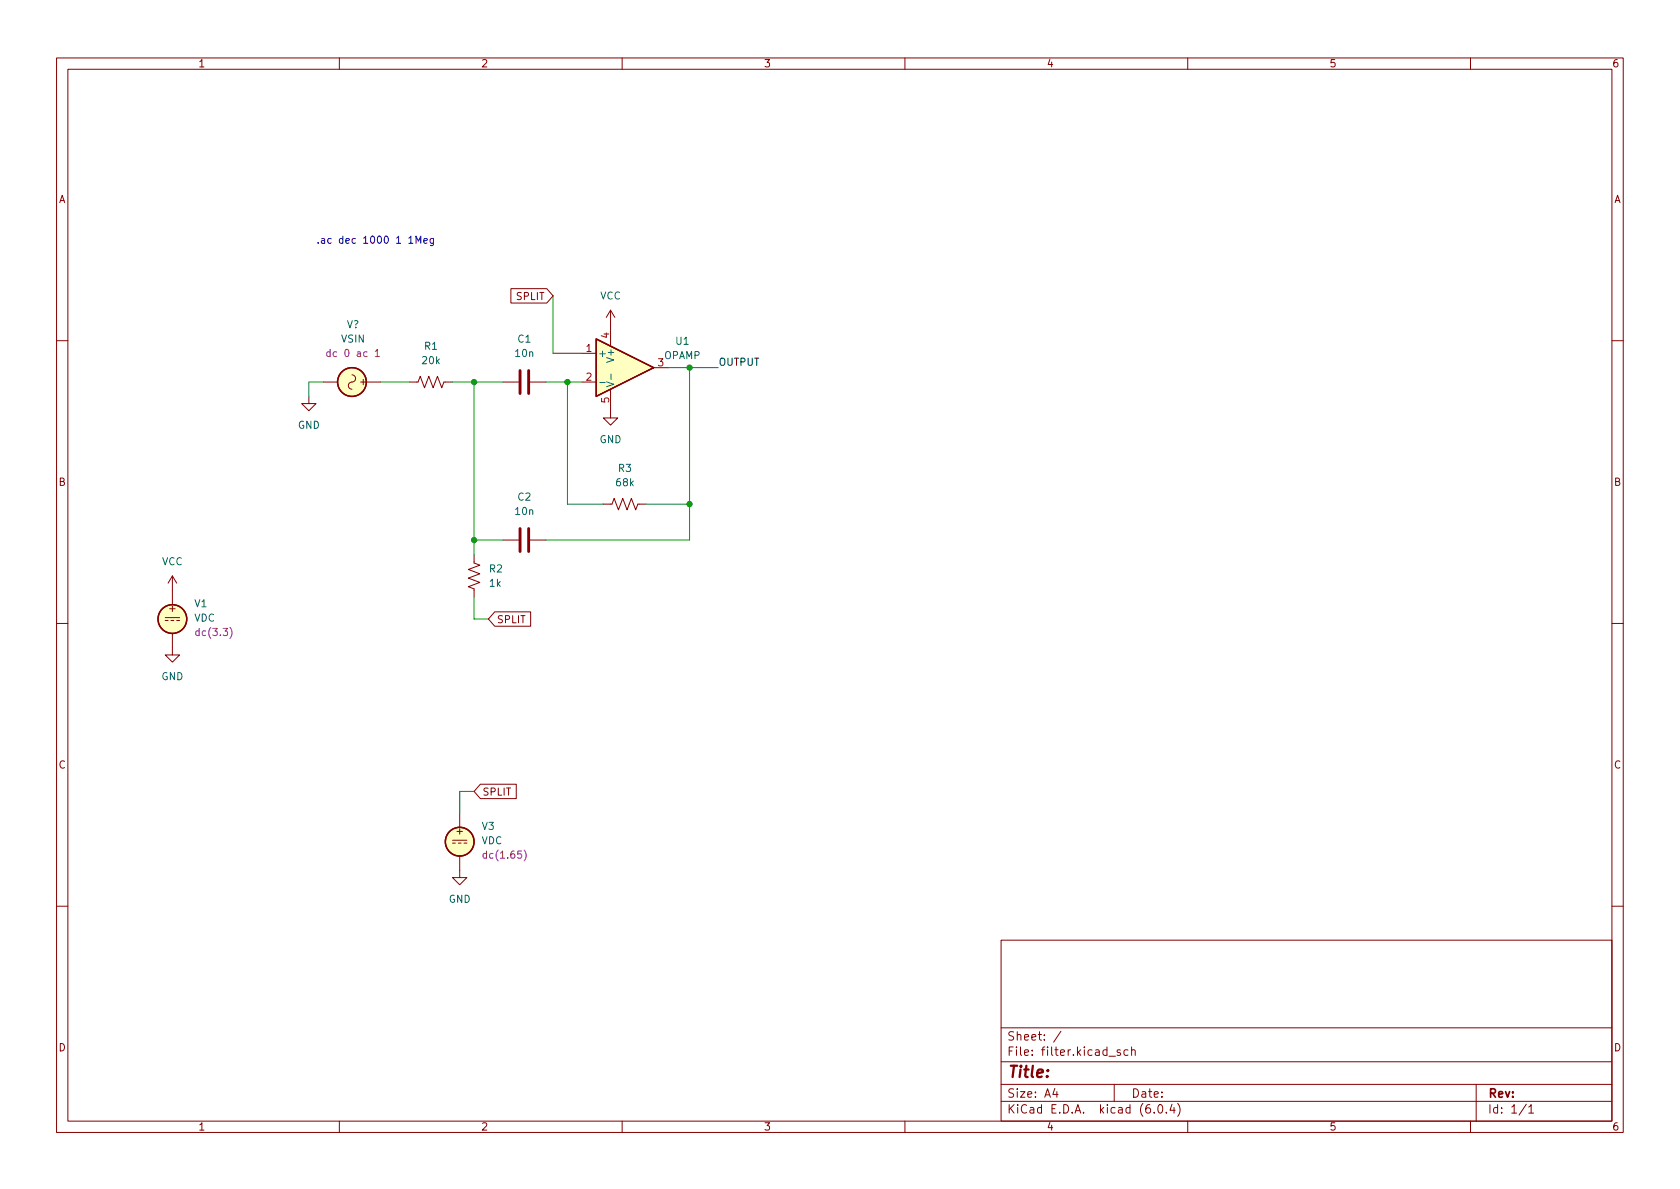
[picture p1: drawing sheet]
<svg xmlns="http://www.w3.org/2000/svg" width="297mm" height="210mm" viewBox="0 0 297 210" stroke-linecap="round" stroke-linejoin="round" font-family="sans-serif">
<g fill="none" stroke="#840000" stroke-width=".18">
<path d="M10 10.2h277v190.1h-277zM12 12.2h273v186.1h-273zM60 10.2v2M110 10.2v2M160 10.2v2M210 10.2v2M260 10.2v2M90.3 51h6.4l1.1 1.3-1.1 1.3h-6.4zM107.9 54.9v6.3M107.9 54.9l-.7 1.2M107.9 54.9l.8 1.2M10 60.2h2"/>
<path d="M54.6 70.1v1.3h1.3l-1.3 1.2-1.3-1.2h1.3M57.1 67.6h2.6M62.2 66.3a.67 .67 0 0 1 .7 .8 .67 .67 0 0 1-.9 .5 .64 .64 0 0 0-.4 .7 .64 .64 0 0 0 .6 .5M64.8 67.6h2.5M72.4 67.6h1.5l.4-1.1 .8 2.1 .7-2.1 .8 2.1 .7-2.1 .8 2.1 .4-1h1.5M88.9 67.6h2.8M93.7 67.6h2.8M102.9 62.5h2.5M102.9 67.6h2.5M107.9 68.8v5.1h1.3l-1.3 1.3-1.2-1.3h1.2M115.6 65h2.5M285 60.2h2"/>
<path d="M83.8 98v1.6l1 .3-2 .8 2 .8-2 .7 2 .8-2 .8 1 .3v1.6M88.9 95.5h2.8M93.7 95.5h2.8M106.7 89.1h1.5l.4-1 .7 2.1 .8-2.1 .8 2.1 .7-2.1 .8 2.1 .4-1.1h1.5M10 110.2h2M29.2 109.2h2.5M29.2 109.7h.5M30.2 109.7h.5M30.5 112v3.8h1.2l-1.2 1.3-1.3-1.3h1.3M30.5 101.8l-.8 1.3M30.5 101.8v5.1M30.5 101.8l.7 1.3"/>
<path d="M31.2 109.7h.5M87.5 108.2h6.3v2.5h-6.3l-1.1-1.2zM285 110.2h2M84.9 138.7h6.4v2.5h-6.4l-1.1-1.3zM80 148.6h2.5M80 149.1h.5M81 149.1h.5M81.3 151.4v3.8h1.2l-1.2 1.3-1.3-1.3h1.3M81.3 143.8v2.5M82 149.1h.5M10 160.2h2M177 166.3h108v32h-108z"/>
<path d="M285 160.2h2M60 198.3v2M110 198.3v2M160 198.3v2M177 194.8h108M177 191.8h108M177 187.8h108M177 181.8h108M186.5 192.5l-.4 1h1M186.9 193v1M187.6 182.4l-1.3 1.9M196.1 186.8h1.1"/>
<path d="M197 191.8v3M198.1 185.7l-.4-.1-.2 .2 .1 .3 .5 .1v.4h-.6M199.4 185.7l-.4-.1-.3 .3v.4l.2 .3h.5M200.1 185.8l.2-.2 .3 .1 .1 .9M200.1 185.1v1.5M204.1 196.7v.1M204.9 195.4l.2-.1a.81 .81 0 0 1 .6 .7 .81 .81 0 0 1-.3 .8h-.2a.81 .81 0 0 1-.6-.6 .81 .81 0 0 1 .3-.8zM206.2 196.7v.1M207.2 195.3l-.3 1h.9M207.6 195.8v1M208.2 195.1a1.72 1.72 0 0 1 0 2.3M210 198.3v2"/>
<path d="M260 198.3v2M261 191.8v6.5M269.9 195.3l-1.3 1.9M270.3 195.8l.4-.5v1.5M270.3 196.8h.9"/>
</g>
<path d="M91.9 65.5v4.1M93.5 65.5v4.1M91.9 93.5v4M93.5 93.5v4" fill="none" stroke="#840000" stroke-width=".51"/>
<g fill="#ffffc2" stroke="#ffffc2" stroke-width=".18">
<path d="M105.4 59.9l10.2 5.1-10.2 5.1z"/>
<circle cx="30.5" cy="109.5" r="2.54"/>
<circle cx="81.3" cy="148.8" r="2.54"/>
<circle cx="62.2" cy="67.6" r="2.54"/>
</g>
<g fill="none" stroke="#840000" stroke-width=".25">
<path d="M105.4 59.9l10.2 5.1-10.2 5.1z"/>
<circle cx="62.2" cy="67.6" r="2.54"/>
<circle cx="30.5" cy="109.5" r="2.54"/>
<circle cx="81.3" cy="148.8" r="2.54"/>
</g>
<path d="M106 67.6h1M107.3 67.5l1.2 .5-1.2 .4M108 66.1v1" fill="none" stroke="#006464" stroke-width=".18"/>
<path d="M58.4 62.3l-.4-.1-.2 .2 .1 .6h.5M66.4 62.1l.3-.3v1.3M66.4 63.1h.7M40.7 110.9a1.46 1.46 0 0 1 0 2M92.7 150.3a1.46 1.46 0 0 1 0 1.9" fill="none" stroke="#840084" stroke-width=".18"/>
<path d="M72.3 43h.7M73.6 43v-1.3l.4 1 .4-1v1.3M74.9 42.6l.7-.1-.1-.3h-.4l-.2 .2 .1 .6h.5M76.6 42.2v1l-.2 .2h-.3M76.6 42.2h-.3l-.3 .2 .2 .6h.4" fill="none" stroke="#0000c2" stroke-width=".18"/>
<g fill="none" stroke="#009600" stroke-width=".18">
<path d="M97.8 52.3v10.2h5.1M57.1 67.6h-2.5v2.5M67.3 67.6h5.1M80 67.6h8.9M83.8 67.6v30.4M96.5 67.6h6.4M100.3 67.6v21.5h6.4M118.1 65h8.9M121.9 65v30.5h-25.4M83.8 95.5h5.1M114.3 89.1h7.6M83.8 105.7v3.8h2.6"/>
<path d="M83.8 139.9h-2.5v3.9"/>
</g>
<g fill="#009600" stroke="#009600" stroke-width=".18">
<circle cx="83.8" cy="67.6" r=".46"/>
<circle cx="100.3" cy="67.6" r=".46"/>
<circle cx="121.9" cy="89.1" r=".46"/>
<circle cx="83.8" cy="95.5" r=".46"/>
<circle cx="121.9" cy="65" r=".46"/>
</g>
<text font-size="2.8" fill="#840000" x="178" y="190.6">Title:</text>
<g font-size="2.1" fill="#840000">
<text x="178" y="184">Sheet: /</text>
<text x="178" y="186.7">File: filter.kicad_sch</text>
<text x="178" y="196.9">KiCad E.D.A. kicad (6.0.4)</text>
<text x="178" y="194.1">Size: A4</text>
<text x="200" y="194.1">Date:</text>
<text x="263" y="194.1">Rev:</text>
<text x="263" y="196.9">Id: 1/1</text>
</g>
<g font-size="1.8" fill="#840000">
<text x="35" y="11.9">1</text>
<text x="85" y="11.9">2</text>
<text x="135" y="11.9">3</text>
<text x="185" y="11.9">4</text>
<text x="235" y="11.9">5</text>
<text x="285" y="11.9">6</text>
<text x="10.3" y="35.9">A</text>
<text x="285.3" y="35.9">A</text>
<text x="91.3" y="53">SPLIT</text>
<text x="64.8" y="68.1" transform="rotate(-90 64.8 68.1)">+</text>
<text x="10.3" y="85.9">B</text>
<text x="285.3" y="85.9">B</text>
<text x="30" y="108.2">+</text>
<text x="87.8" y="110.2">SPLIT</text>
<text x="10.3" y="135.9">C</text>
<text x="285.3" y="135.9">C</text>
<text x="85.2" y="140.7">SPLIT</text>
<text x="80.8" y="147.6">+</text>
<text x="10.3" y="185.9">D</text>
<text x="285.3" y="185.9">D</text>
<text x="35" y="199.9">1</text>
<text x="85" y="199.9">2</text>
<text x="135" y="199.9">3</text>
<text x="185" y="199.9">4</text>
<text x="235" y="199.9">5</text>
<text x="285" y="199.9">6</text>
</g>
<text font-size="1.8" fill="#0000c2" x="55.9" y="43.1">.ac dec 1000 1 1Meg</text>
<g font-size="1.8" fill="#006464">
<text x="106.1" y="53">VCC</text>
<text x="61.3" y="58">V?</text>
<text x="60.4" y="60.6">VSIN</text>
<text x="74.7" y="64.4">20k</text>
<text x="75.1" y="61.8">R1</text>
<text x="91.2" y="63.1">10n</text>
<text x="91.6" y="60.6">C1</text>
<text x="105.7" y="63.1">+</text>
<text x="108.6" y="63.7" transform="rotate(-90 108.6 63.7)">V+</text>
<text x="117.4" y="63.5">OPAMP</text>
<text x="119.5" y="61">U1</text>
<text x="52.6" y="75.8">GND</text>
<text x="106" y="78.4">GND</text>
<text x="109.4" y="83.4">R3</text>
<text x="91.6" y="88.5">C2</text>
<text x="109" y="86">68k</text>
<text x="91.2" y="91.1">10n</text>
<text x="28.6" y="99.9">VCC</text>
<text x="86.5" y="101.2">R2</text>
<text x="34.4" y="107.4">V1</text>
<text x="86.6" y="103.8">1k</text>
<text x="34.3" y="109.9">VDC</text>
<text x="28.5" y="120.3">GND</text>
<text x="85.1" y="149.3">VDC</text>
<text x="85.2" y="146.7">V3</text>
<text x="79.3" y="159.6">GND</text>
</g>
<g font-size="1.8" fill="#a90000">
<text x="107.7" y="59.8" transform="rotate(-90 107.7 59.8)">4</text>
<text x="103.6" y="62.2">1</text>
<text x="116.3" y="64.8">3</text>
<text x="103.6" y="67.3">2</text>
<text x="107.7" y="71.2" transform="rotate(-90 107.7 71.2)">5</text>
</g>
<g font-size="1.8" fill="#840084">
<text x="58.7" y="63.1">dc 0 ac 1</text>
<text x="35" y="112.5">dc(3.3)</text>
<text x="85.9" y="151.8">dc(1.65)</text>
</g>
<text font-size="1.8" fill="#0f0f0f" x="127" y="64.7">OUTPUT</text>
</svg>
